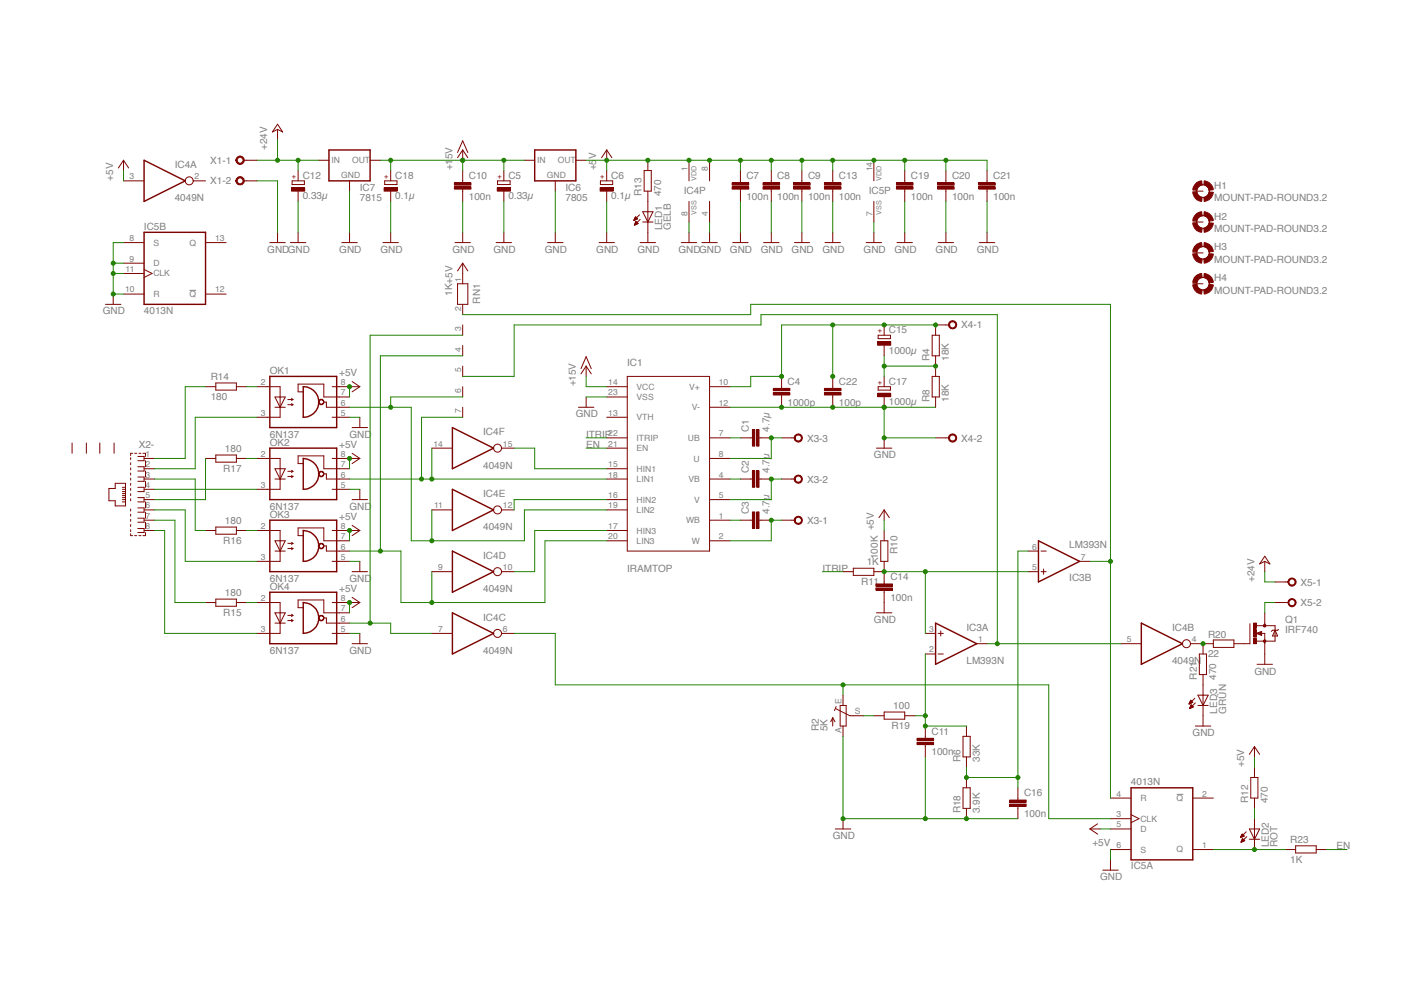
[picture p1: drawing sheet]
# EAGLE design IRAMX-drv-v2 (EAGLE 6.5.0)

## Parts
C1  4.7µ  C5/7.2  [C5B7.2]
C2  4.7µ  C5/7.2  [C5B7.2]
C3  4.7µ  C5/7.2  [C5B7.2]
C4  1000p  C5/5  [C5B5]
C5  0.33µ  CPOL-EUE2.5-5  [E2,5-5]
C6  0.1µ  CPOL-EUE2.5-5  [E2,5-5]
C7  100n  C-EU050-025X075  [C050-025X075]
C8  100n  C-EU050-025X075  [C050-025X075]
C9  100n  C-EU050-025X075  [C050-025X075]
C10  100n  C-EU050-025X075  [C050-025X075]
C11  100n  C-EU050-025X075  [C050-025X075]
C12  0.33µ  CPOL-EUE2.5-5  [E2,5-5]
C13  100n  C-EU050-025X075  [C050-025X075]
C14  100n  C-EU050-025X075  [C050-025X075]
C15  1000µ  CPOL-EUE10-25  [EB25D]
C16  100n  C-EU050-025X075  [C050-025X075]
C17  1000µ  CPOL-EUE10-25  [EB25D]
C18  0.1µ  CPOL-EUE2.5-5  [E2,5-5]
C19  100n  C-EU050-025X075  [C050-025X075]
C20  100n  C-EU050-025X075  [C050-025X075]
C21  100n  C-EU050-025X075  [C050-025X075]
C22  100p  C-EU150-054X183  [C150-054X183]
H1  MOUNT-PAD-ROUND3.2  [3,2-PAD]
H2  MOUNT-PAD-ROUND3.2  [3,2-PAD]
H3  MOUNT-PAD-ROUND3.2  [3,2-PAD]
H4  MOUNT-PAD-ROUND3.2  [3,2-PAD]
IC1  IRAMTOP  [SIP23_TOP]
IC3  LM393N  [DIL08]
IC4  4049N  [DIL16]
IC5  4013N  [DIL14]
IC6  7805  78XXS  [78XXS]
IC7  7815  78XXS  [78XXS]
LED1  GELB  LED5MM  [LED5MM]
LED2  ROT  LED5MM  [LED5MM]
LED3  GRÜN  LED5MM  [LED5MM]
OK1  6N137  [DIL08]
OK2  6N137  [DIL08]
OK3  6N137  [DIL08]
OK4  6N137  [DIL08]
Q1  IRF740  [TO220BV]
R2  5K  TRIM_EU-CA6V  [CA6V]
R4  18K  R-EU_  [CER]
R6  33K  R-EU_0204/7  [0204/7]
R8  18K  R-EU_  [CER]
R10  100K  R-EU_0204/7  [0204/7]
R11  1K  R-EU_0204/7  [0204/7]
R12  470  R-EU_0204/7  [0204/7]
R13  470  R-EU_0204/7  [0204/7]
R14  180  R-EU_0204/2V  [0204V]
R15  180  R-EU_0204/2V  [0204V]
R16  180  R-EU_0204/2V  [0204V]
R17  180  R-EU_0204/2V  [0204V]
R18  3.9K  R-EU_0204/7  [0204/7]
R19  100  R-EU_0204/7  [0204/7]
R20  22  R-EU_0204/7  [0204/7]
R21  470  R-EU_0204/7  [0204/7]
R23  1K  R-EU_0204/7  [0204/7]
RN1  1K  RN06  [RN-7]
X1  W237-02P  [W237-132]
X2  RJ45  [RJ45]
X3  W237-03P  [W237-133]
X4  W237-02P  [W237-132]
X5  W237-02P  [W237-132]

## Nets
+5V: C6.+ C7.1 C8.1 C9.1 C13.1 C19.1 C20.1 C21.1 IC3.8(P:V+) IC4.1(P:VDD) IC4.3(A:I) IC5.5(A:D) IC5.14(P:VDD) IC6.OUT OK1.7(VE) OK1.8(VCC) OK2.7(VE) OK2.8(VCC) OK3.7(VE) OK3.8(VCC) OK4.7(VE) OK4.8(VCC) R10.1 R12.2 R13.2 RN1.1
+15V: C5.+ C10.1 C18.+ IC1.14(VCC) IC6.IN IC7.OUT
+24V: C12.+ IC7.IN X1.1 X5.1
EN: IC1.21(EN) R23.2
GND: C4.2 C5.- C6.- C7.2 C8.2 C9.2 C10.2 C11.2 C12.- C13.2 C14.2 C16.2 C17.- C18.- C19.2 C20.2 C21.2 C22.2 IC1.12(V-) IC1.23(VSS) IC3.4(P:V-) IC4.8(P:VSS) IC5.6(A:S) IC5.7(P:VSS) IC5.8(B:S) IC5.9(B:D) IC5.10(B:R) IC5.11(B:CLK) IC6.GND IC7.GND LED1.K(C) LED3.K(C) OK1.5(GND) OK2.5(GND) OK3.5(GND) OK4.5(GND) Q1.S R2.A R8.P$1 R18.1 X1.2 X4.2
ITRIP: IC1.22(ITRIP) R11.2
N$1 [iso]: C1.1 IC1.7(UB)
N$2 [dick]: C1.2 IC1.8(U) X3.3
N$3 [iso]: C2.1 IC1.4(VB)
N$4 [dick]: C2.2 IC1.5(V) X3.2
N$5 [iso]: C3.1 IC1.1(WB)
N$6 [dick]: C3.2 IC1.2(W) X3.1
N$7: LED2.A R12.1
N$8: C14.1 IC3.3(A:+IN) IC3.5(B:+IN) R10.2 R11.1
N$9: LED3.A R21.1
N$10: IC3.1(A:OUT) IC4.5(B:I) RN1.5
N$11 [dick]: C15.- C17.+ R4.P$1 R8.P$2
N$12: IC1.15(HIN1) IC4.15(F:O)
N$13: IC1.16(HIN2) IC4.12(E:O)
N$14: IC4.6(C:O) IC5.3(A:CLK) R2.E
N$15: IC1.17(HIN3) IC4.10(D:O)
N$16: OK3.3(C) X2.6
N$17: R16.2 X2.3
N$18: OK4.3(C) X2.8
N$19: OK2.3(C) X2.4
N$20: OK1.3(C) X2.2
N$21: OK1.2(A) R14.2
N$22: R17.2 X2.5
N$23: R15.2 X2.7
N$24: IC1.18(LIN1) IC4.14(F:I) OK2.6(VO) RN1.7
N$25: R2.S R19.2
N$26: Q1.D X5.2
N$27: C11.1 IC3.2(A:-IN) R6.2 R19.1
N$28: IC5.1(A:Q) LED2.K(C) R23.1
N$29: IC4.7(C:I) OK4.6(VO) RN1.3
N$31: R14.1 X2.1
N$32: OK4.2(A) R15.1
N$33: OK3.2(A) R16.1
N$34: OK2.2(A) R17.1
N$35: IC1.19(LIN2) IC4.11(E:I) OK1.6(VO) RN1.6
N$36: C16.1 IC3.6(B:-IN) R6.1 R18.2
N$37 [dick]: C4.1 C15.+ C22.1 IC1.10(V+) R4.P$2 X4.1
N$38: IC1.20(LIN3) IC4.9(D:I) OK3.6(VO) RN1.4
N$39: IC4.4(B:O) R20.1 R21.2
N$40: Q1.G R20.2
N$42: IC3.7(B:OUT) IC5.4(A:R) RN1.2
N$43: LED1.A R13.1
Unconnected: H1.B3,2(MOUNT) H2.B3,2(MOUNT) H3.B3,2(MOUNT) H4.B3,2(MOUNT) IC1.13(VTH) IC4.2(A:O) IC5.2(A:!Q) IC5.12(B:!Q) IC5.13(B:Q) X2.G1 X2.G2 X2.G3 X2.G4
